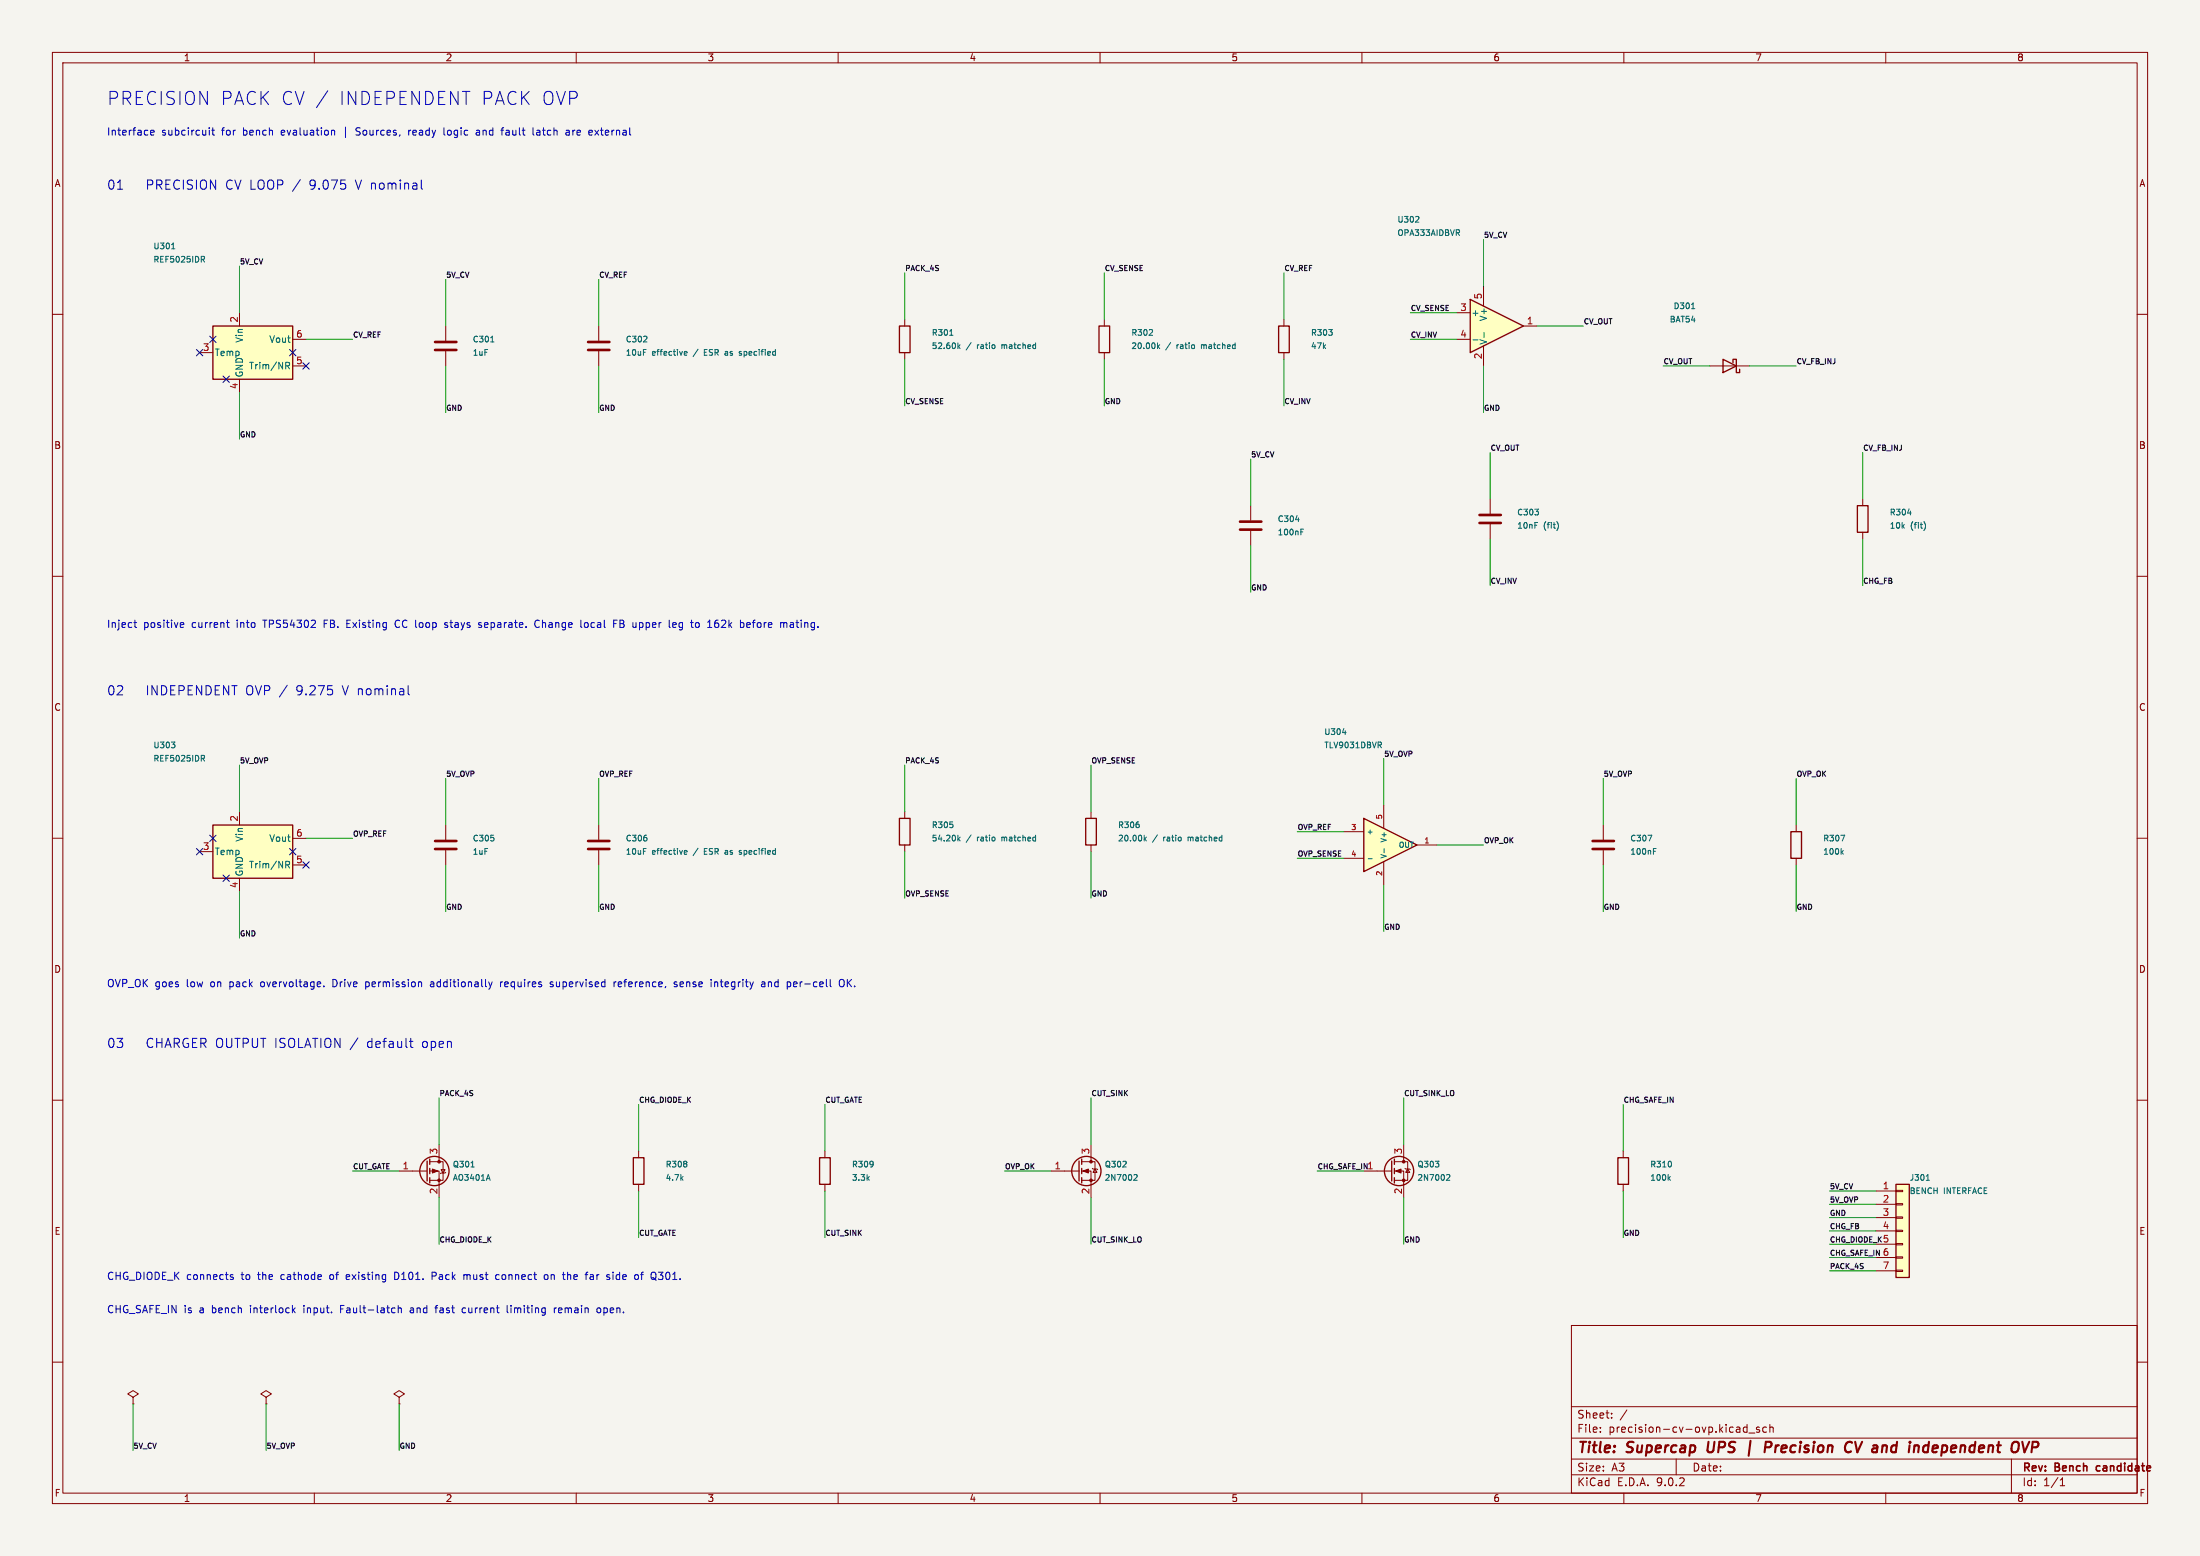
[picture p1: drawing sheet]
(kicad_sch (version 20250114) (generator "eeschema") (paper "A3")
(title_block (title "Supercap UPS | Precision CV and independent OVP") (rev "Bench candidate"))
(lib_symbols (symbol "Precision:TLV9031DBV"
   (pin_names (offset 0.5)) (in_bom yes) (on_board yes)
   (property "Reference" "U" (at 1.27 7.62 0) (effects (font (size 1.27 1.27))))
   (property "Value" "TLV9031DBV" (at 3.81 -7.62 0) (effects (font (size 1.27 1.27))))
   (property "Footprint" "Package_TO_SOT_SMD:SOT-23-5" (at 0 0 0) (effects (font (size 1.27 1.27)) (hide yes)))
   (property "Datasheet" "https://www.ti.com/lit/ds/symlink/tlv9031.pdf" (at 0 0 0) (effects (font (size 1.27 1.27)) (hide yes)))
   (symbol "TLV9031DBV_0_1"
    (polyline (pts (xy -3.81 5.08) (xy -3.81 -5.08) (xy 6.35 0) (xy -3.81 5.08)) (stroke (width 0.254) (type default)) (fill (type background))))
   (symbol "TLV9031DBV_1_1"
    (pin output line (at 10.16 0 180) (length 3.81) (name "OUT" (effects (font (size 1 1)))) (number "1" (effects (font (size 1 1)))))
    (pin power_in line (at 0 -7.62 90) (length 4.445) (name "V-" (effects (font (size 1 1)))) (number "2" (effects (font (size 1 1)))))
    (pin input line (at -7.62 2.54 0) (length 3.81) (name "+" (effects (font (size 1 1)))) (number "3" (effects (font (size 1 1)))))
    (pin input line (at -7.62 -2.54 0) (length 3.81) (name "-" (effects (font (size 1 1)))) (number "4" (effects (font (size 1 1)))))
    (pin power_in line (at 0 7.62 270) (length 4.445) (name "V+" (effects (font (size 1 1)))) (number "5" (effects (font (size 1 1))))))) 	(symbol "Reference_Voltage:REF5025ID"
  (pin_names
   (offset 0.254))
  (exclude_from_sim no)
  (in_bom yes)
  (on_board yes)
  (property "Reference" "U" (at -1.27 8.255 0) (effects (font (size 1.27 1.27)) (justify left)))
  (property "Value" "REF5025ID" (at -1.27 6.35 0) (effects (font (size 1.27 1.27)) (justify left)))
  (property "Footprint" "Package_SO:SOIC-8_3.9x4.9mm_P1.27mm" (at -1.905 -6.35 0) (effects (font (size 1.27 1.27)
    (italic yes)) (justify left) (hide yes)))
  (property "Datasheet" "http://www.ti.com/lit/ds/symlink/ref5030.pdf" (at -1.27 0 0) (effects (font (size 1.27 1.27)
    (italic yes)) (hide yes)))
  (property "Description" "2.5V 0.05% 10mA Low Noise Precision Voltage Reference, SO-8" (at 0 0 0) (effects (font (size 1.27 1.27)) (hide yes)))

  (symbol "REF5025ID_0_1"
   (rectangle (start -7.62 5.08) (end 7.62 -5.08) (stroke (width 0.254) (type default)) (fill (type background))))
  (symbol "REF5025ID_1_1"
   (pin passive line (at -10.16 0 0) (length 2.54) (name "Temp" (effects (font (size 1.27 1.27)))) (number "3" (effects (font (size 1.27 1.27)))))
   (pin no_connect line (at -7.62 2.54 0) (length 2.54) (hide yes) (name "DNC" (effects (font (size 1.27 1.27)))) (number "1" (effects (font (size 1.27 1.27)))))
   (pin no_connect line (at -5.08 -5.08 90) (length 2.54) (hide yes) (name "NC" (effects (font (size 1.27 1.27)))) (number "7" (effects (font (size 1.27 1.27)))))
   (pin power_in line (at -2.54 7.62 270) (length 2.54) (name "Vin" (effects (font (size 1.27 1.27)))) (number "2" (effects (font (size 1.27 1.27)))))
   (pin power_in line (at -2.54 -7.62 90) (length 2.54) (name "GND" (effects (font (size 1.27 1.27)))) (number "4" (effects (font (size 1.27 1.27)))))
   (pin no_connect line (at 7.62 0 180) (length 2.54) (hide yes) (name "DNC" (effects (font (size 1.27 1.27)))) (number "8" (effects (font (size 1.27 1.27)))))
   (pin power_out line (at 10.16 2.54 180) (length 2.54) (name "Vout" (effects (font (size 1.27 1.27)))) (number "6" (effects (font (size 1.27 1.27)))))
   (pin passive line (at 10.16 -2.54 180) (length 2.54) (name "Trim/NR" (effects (font (size 1.27 1.27)))) (number "5" (effects (font (size 1.27 1.27))))))
  (embedded_fonts no)) 	(symbol "Device:C"
  (pin_numbers (hide yes))
  (pin_names
   (offset 0.254))
  (exclude_from_sim no)
  (in_bom yes)
  (on_board yes)
  (property "Reference" "C" (at 0.635 2.54 0) (effects (font (size 1.27 1.27)) (justify left)))
  (property "Value" "C" (at 0.635 -2.54 0) (effects (font (size 1.27 1.27)) (justify left)))
  (property "Footprint" "" (at 0.9652 -3.81 0) (effects (font (size 1.27 1.27)) (hide yes)))
  (property "Datasheet" "~" (at 0 0 0) (effects (font (size 1.27 1.27)) (hide yes)))
  (property "Description" "Unpolarized capacitor" (at 0 0 0) (effects (font (size 1.27 1.27)) (hide yes)))
  (symbol "C_0_1"
   (polyline (pts (xy -2.032 0.762) (xy 2.032 0.762)) (stroke (width 0.508) (type default)) (fill (type none)))
   (polyline (pts (xy -2.032 -0.762) (xy 2.032 -0.762)) (stroke (width 0.508) (type default)) (fill (type none))))
  (symbol "C_1_1"
   (pin passive line (at 0 3.81 270) (length 2.794) (name "~" (effects (font (size 1.27 1.27)))) (number "1" (effects (font (size 1.27 1.27)))))
   (pin passive line (at 0 -3.81 90) (length 2.794) (name "~" (effects (font (size 1.27 1.27)))) (number "2" (effects (font (size 1.27 1.27))))))
  (embedded_fonts no)) 	(symbol "Device:R"
  (pin_numbers (hide yes))
  (pin_names
   (offset 0))
  (exclude_from_sim no)
  (in_bom yes)
  (on_board yes)
  (property "Reference" "R" (at 2.032 0 90) (effects (font (size 1.27 1.27))))
  (property "Value" "R" (at 0 0 90) (effects (font (size 1.27 1.27))))
  (property "Footprint" "" (at -1.778 0 90) (effects (font (size 1.27 1.27)) (hide yes)))
  (property "Datasheet" "~" (at 0 0 0) (effects (font (size 1.27 1.27)) (hide yes)))
  (property "Description" "Resistor" (at 0 0 0) (effects (font (size 1.27 1.27)) (hide yes)))
  (symbol "R_0_1"
   (rectangle (start -1.016 -2.54) (end 1.016 2.54) (stroke (width 0.254) (type default)) (fill (type none))))
  (symbol "R_1_1"
   (pin passive line (at 0 3.81 270) (length 1.27) (name "~" (effects (font (size 1.27 1.27)))) (number "1" (effects (font (size 1.27 1.27)))))
   (pin passive line (at 0 -3.81 90) (length 1.27) (name "~" (effects (font (size 1.27 1.27)))) (number "2" (effects (font (size 1.27 1.27))))))
  (embedded_fonts no)) 	(symbol "Amplifier_Operational:OPA333xxDBV"
  (pin_names
   (offset 0.127))
  (exclude_from_sim no)
  (in_bom yes)
  (on_board yes)
  (property "Reference" "U" (at -1.27 6.35 0) (effects (font (size 1.27 1.27)) (justify left)))
  (property "Value" "OPA333xxDBV" (at -1.27 3.81 0) (effects (font (size 1.27 1.27)) (justify left)))
  (property "Footprint" "Package_TO_SOT_SMD:SOT-23-5" (at -2.54 -5.08 0) (effects (font (size 1.27 1.27)) (justify left) (hide yes)))
  (property "Datasheet" "http://www.ti.com/lit/ds/symlink/opa333.pdf" (at 0 5.08 0) (effects (font (size 1.27 1.27)) (hide yes)))
  (property "Description" "Single 1.8V, microPower, CMOS Operational Amplifiers, Zero-Drift Series, SOT-23-5" (at 0 0 0) (effects (font (size 1.27 1.27)) (hide yes)))

  (symbol "OPA333xxDBV_0_1"
   (polyline (pts (xy -5.08 5.08) (xy 5.08 0) (xy -5.08 -5.08) (xy -5.08 5.08)) (stroke (width 0.254) (type default)) (fill (type background)))
   (pin power_in line (at -2.54 7.62 270) (length 3.81) (name "V+" (effects (font (size 1.27 1.27)))) (number "5" (effects (font (size 1.27 1.27)))))
   (pin power_in line (at -2.54 -7.62 90) (length 3.81) (name "V-" (effects (font (size 1.27 1.27)))) (number "2" (effects (font (size 1.27 1.27))))))
  (symbol "OPA333xxDBV_1_1"
   (pin input line (at -7.62 2.54 0) (length 2.54) (name "+" (effects (font (size 1.27 1.27)))) (number "3" (effects (font (size 1.27 1.27)))))
   (pin input line (at -7.62 -2.54 0) (length 2.54) (name "-" (effects (font (size 1.27 1.27)))) (number "4" (effects (font (size 1.27 1.27)))))
   (pin output line (at 7.62 0 180) (length 2.54) (name "~" (effects (font (size 1.27 1.27)))) (number "1" (effects (font (size 1.27 1.27))))))
  (embedded_fonts no)) 	(symbol "Device:D_Schottky"
  (pin_numbers (hide yes))
  (pin_names
   (offset 1.016) (hide yes))
  (exclude_from_sim no)
  (in_bom yes)
  (on_board yes)
  (property "Reference" "D" (at 0 2.54 0) (effects (font (size 1.27 1.27))))
  (property "Value" "D_Schottky" (at 0 -2.54 0) (effects (font (size 1.27 1.27))))
  (property "Footprint" "" (at 0 0 0) (effects (font (size 1.27 1.27)) (hide yes)))
  (property "Datasheet" "~" (at 0 0 0) (effects (font (size 1.27 1.27)) (hide yes)))
  (property "Description" "Schottky diode" (at 0 0 0) (effects (font (size 1.27 1.27)) (hide yes)))
  (symbol "D_Schottky_0_1"
   (polyline (pts (xy -1.905 0.635) (xy -1.905 1.27) (xy -1.27 1.27) (xy -1.27 -1.27) (xy -0.635 -1.27) (xy -0.635 -0.635)) (stroke (width 0.254) (type default)) (fill (type none)))
   (polyline (pts (xy 1.27 1.27) (xy 1.27 -1.27) (xy -1.27 0) (xy 1.27 1.27)) (stroke (width 0.254) (type default)) (fill (type none)))
   (polyline (pts (xy 1.27 0) (xy -1.27 0)) (stroke (width 0) (type default)) (fill (type none))))
  (symbol "D_Schottky_1_1"
   (pin passive line (at -3.81 0 0) (length 2.54) (name "K" (effects (font (size 1.27 1.27)))) (number "1" (effects (font (size 1.27 1.27)))))
   (pin passive line (at 3.81 0 180) (length 2.54) (name "A" (effects (font (size 1.27 1.27)))) (number "2" (effects (font (size 1.27 1.27))))))
  (embedded_fonts no)) 	(symbol "Transistor_FET:AO3401A"
  (pin_names (hide yes))
  (exclude_from_sim no)
  (in_bom yes)
  (on_board yes)
  (property "Reference" "Q" (at 5.08 1.905 0) (effects (font (size 1.27 1.27)) (justify left)))
  (property "Value" "AO3401A" (at 5.08 0 0) (effects (font (size 1.27 1.27)) (justify left)))
  (property "Footprint" "Package_TO_SOT_SMD:SOT-23" (at 5.08 -1.905 0) (effects (font (size 1.27 1.27)
    (italic yes)) (justify left) (hide yes)))
  (property "Datasheet" "http://www.aosmd.com/pdfs/datasheet/AO3401A.pdf" (at 5.08 -3.81 0) (effects (font (size 1.27 1.27)) (justify left) (hide yes)))
  (property "Description" "-4.0A Id, -30V Vds, P-Channel MOSFET, SOT-23" (at 0 0 0) (effects (font (size 1.27 1.27)) (hide yes)))

  (symbol "AO3401A_0_1"
   (polyline (pts (xy 0.254 1.905) (xy 0.254 -1.905)) (stroke (width 0.254) (type default)) (fill (type none)))
   (polyline (pts (xy 0.254 0) (xy -2.54 0)) (stroke (width 0) (type default)) (fill (type none)))
   (polyline (pts (xy 0.762 2.286) (xy 0.762 1.27)) (stroke (width 0.254) (type default)) (fill (type none)))
   (polyline (pts (xy 0.762 1.778) (xy 3.302 1.778) (xy 3.302 -1.778) (xy 0.762 -1.778)) (stroke (width 0) (type default)) (fill (type none)))
   (polyline (pts (xy 0.762 0.508) (xy 0.762 -0.508)) (stroke (width 0.254) (type default)) (fill (type none)))
   (polyline (pts (xy 0.762 -1.27) (xy 0.762 -2.286)) (stroke (width 0.254) (type default)) (fill (type none)))
   (circle (center 1.651 0) (radius 2.794) (stroke (width 0.254) (type default)) (fill (type none)))
   (polyline (pts (xy 2.286 0) (xy 1.27 0.381) (xy 1.27 -0.381) (xy 2.286 0)) (stroke (width 0) (type default)) (fill (type outline)))
   (polyline (pts (xy 2.54 2.54) (xy 2.54 1.778)) (stroke (width 0) (type default)) (fill (type none)))
   (circle (center 2.54 1.778) (radius 0.254) (stroke (width 0) (type default)) (fill (type outline)))
   (circle (center 2.54 -1.778) (radius 0.254) (stroke (width 0) (type default)) (fill (type outline)))
   (polyline (pts (xy 2.54 -2.54) (xy 2.54 0) (xy 0.762 0)) (stroke (width 0) (type default)) (fill (type none)))
   (polyline (pts (xy 2.794 -0.508) (xy 2.921 -0.381) (xy 3.683 -0.381) (xy 3.81 -0.254)) (stroke (width 0) (type default)) (fill (type none)))
   (polyline (pts (xy 3.302 -0.381) (xy 2.921 0.254) (xy 3.683 0.254) (xy 3.302 -0.381)) (stroke (width 0) (type default)) (fill (type none))))
  (symbol "AO3401A_1_1"
   (pin input line (at -5.08 0 0) (length 2.54) (name "G" (effects (font (size 1.27 1.27)))) (number "1" (effects (font (size 1.27 1.27)))))
   (pin passive line (at 2.54 5.08 270) (length 2.54) (name "D" (effects (font (size 1.27 1.27)))) (number "3" (effects (font (size 1.27 1.27)))))
   (pin passive line (at 2.54 -5.08 90) (length 2.54) (name "S" (effects (font (size 1.27 1.27)))) (number "2" (effects (font (size 1.27 1.27))))))
  (embedded_fonts no)) 	(symbol "Transistor_FET:2N7002"
  (pin_names (hide yes))
  (exclude_from_sim no)
  (in_bom yes)
  (on_board yes)
  (property "Reference" "Q" (at 5.08 1.905 0) (effects (font (size 1.27 1.27)) (justify left)))
  (property "Value" "2N7002" (at 5.08 0 0) (effects (font (size 1.27 1.27)) (justify left)))
  (property "Footprint" "Package_TO_SOT_SMD:SOT-23" (at 5.08 -1.905 0) (effects (font (size 1.27 1.27)
    (italic yes)) (justify left) (hide yes)))
  (property "Datasheet" "https://www.onsemi.com/pub/Collateral/NDS7002A-D.PDF" (at 5.08 -3.81 0) (effects (font (size 1.27 1.27)) (justify left) (hide yes)))
  (property "Description" "0.115A Id, 60V Vds, N-Channel MOSFET, SOT-23" (at 0 0 0) (effects (font (size 1.27 1.27)) (hide yes)))

  (symbol "2N7002_0_1"
   (polyline (pts (xy 0.254 1.905) (xy 0.254 -1.905)) (stroke (width 0.254) (type default)) (fill (type none)))
   (polyline (pts (xy 0.254 0) (xy -2.54 0)) (stroke (width 0) (type default)) (fill (type none)))
   (polyline (pts (xy 0.762 2.286) (xy 0.762 1.27)) (stroke (width 0.254) (type default)) (fill (type none)))
   (polyline (pts (xy 0.762 0.508) (xy 0.762 -0.508)) (stroke (width 0.254) (type default)) (fill (type none)))
   (polyline (pts (xy 0.762 -1.27) (xy 0.762 -2.286)) (stroke (width 0.254) (type default)) (fill (type none)))
   (polyline (pts (xy 0.762 -1.778) (xy 3.302 -1.778) (xy 3.302 1.778) (xy 0.762 1.778)) (stroke (width 0) (type default)) (fill (type none)))
   (polyline (pts (xy 1.016 0) (xy 2.032 0.381) (xy 2.032 -0.381) (xy 1.016 0)) (stroke (width 0) (type default)) (fill (type outline)))
   (circle (center 1.651 0) (radius 2.794) (stroke (width 0.254) (type default)) (fill (type none)))
   (polyline (pts (xy 2.54 2.54) (xy 2.54 1.778)) (stroke (width 0) (type default)) (fill (type none)))
   (circle (center 2.54 1.778) (radius 0.254) (stroke (width 0) (type default)) (fill (type outline)))
   (circle (center 2.54 -1.778) (radius 0.254) (stroke (width 0) (type default)) (fill (type outline)))
   (polyline (pts (xy 2.54 -2.54) (xy 2.54 0) (xy 0.762 0)) (stroke (width 0) (type default)) (fill (type none)))
   (polyline (pts (xy 2.794 0.508) (xy 2.921 0.381) (xy 3.683 0.381) (xy 3.81 0.254)) (stroke (width 0) (type default)) (fill (type none)))
   (polyline (pts (xy 3.302 0.381) (xy 2.921 -0.254) (xy 3.683 -0.254) (xy 3.302 0.381)) (stroke (width 0) (type default)) (fill (type none))))
  (symbol "2N7002_1_1"
   (pin input line (at -5.08 0 0) (length 2.54) (name "G" (effects (font (size 1.27 1.27)))) (number "1" (effects (font (size 1.27 1.27)))))
   (pin passive line (at 2.54 5.08 270) (length 2.54) (name "D" (effects (font (size 1.27 1.27)))) (number "3" (effects (font (size 1.27 1.27)))))
   (pin passive line (at 2.54 -5.08 90) (length 2.54) (name "S" (effects (font (size 1.27 1.27)))) (number "2" (effects (font (size 1.27 1.27))))))
  (embedded_fonts no)) 	(symbol "power:PWR_FLAG"
  (power)
  (pin_numbers (hide yes))
  (pin_names
   (offset 0) (hide yes))
  (exclude_from_sim no)
  (in_bom yes)
  (on_board yes)
  (property "Reference" "#FLG" (at 0 1.905 0) (effects (font (size 1.27 1.27)) (hide yes)))
  (property "Value" "PWR_FLAG" (at 0 3.81 0) (effects (font (size 1.27 1.27))))
  (property "Footprint" "" (at 0 0 0) (effects (font (size 1.27 1.27)) (hide yes)))
  (property "Datasheet" "~" (at 0 0 0) (effects (font (size 1.27 1.27)) (hide yes)))
  (property "Description" "Special symbol for telling ERC where power comes from" (at 0 0 0) (effects (font (size 1.27 1.27)) (hide yes)))
  (symbol "PWR_FLAG_0_0"
   (pin power_out line (at 0 0 90) (length 0) (name "~" (effects (font (size 1.27 1.27)))) (number "1" (effects (font (size 1.27 1.27))))))
  (symbol "PWR_FLAG_0_1"
   (polyline (pts (xy 0 0) (xy 0 1.27) (xy -1.016 1.905) (xy 0 2.54) (xy 1.016 1.905) (xy 0 1.27)) (stroke (width 0) (type default)) (fill (type none))))
  (embedded_fonts no)) 	(symbol "Connector_Generic:Conn_01x07"
  (pin_names
   (offset 1.016) (hide yes))
  (exclude_from_sim no)
  (in_bom yes)
  (on_board yes)
  (property "Reference" "J" (at 0 10.16 0) (effects (font (size 1.27 1.27))))
  (property "Value" "Conn_01x07" (at 0 -10.16 0) (effects (font (size 1.27 1.27))))
  (property "Footprint" "" (at 0 0 0) (effects (font (size 1.27 1.27)) (hide yes)))
  (property "Datasheet" "~" (at 0 0 0) (effects (font (size 1.27 1.27)) (hide yes)))
  (property "Description" "Generic connector, single row, 01x07, script generated (kicad-library-utils/schlib/autogen/connector/)" (at 0 0 0) (effects (font (size 1.27 1.27)) (hide yes)))
  (symbol "Conn_01x07_1_1"
   (rectangle (start -1.27 8.89) (end 1.27 -8.89) (stroke (width 0.254) (type default)) (fill (type background)))
   (rectangle (start -1.27 7.747) (end 0 7.493) (stroke (width 0.1524) (type default)) (fill (type none)))
   (rectangle (start -1.27 5.207) (end 0 4.953) (stroke (width 0.1524) (type default)) (fill (type none)))
   (rectangle (start -1.27 2.667) (end 0 2.413) (stroke (width 0.1524) (type default)) (fill (type none)))
   (rectangle (start -1.27 0.127) (end 0 -0.127) (stroke (width 0.1524) (type default)) (fill (type none)))
   (rectangle (start -1.27 -2.413) (end 0 -2.667) (stroke (width 0.1524) (type default)) (fill (type none)))
   (rectangle (start -1.27 -4.953) (end 0 -5.207) (stroke (width 0.1524) (type default)) (fill (type none)))
   (rectangle (start -1.27 -7.493) (end 0 -7.747) (stroke (width 0.1524) (type default)) (fill (type none)))
   (pin passive line (at -5.08 7.62 0) (length 3.81) (name "Pin_1" (effects (font (size 1.27 1.27)))) (number "1" (effects (font (size 1.27 1.27)))))
   (pin passive line (at -5.08 5.08 0) (length 3.81) (name "Pin_2" (effects (font (size 1.27 1.27)))) (number "2" (effects (font (size 1.27 1.27)))))
   (pin passive line (at -5.08 2.54 0) (length 3.81) (name "Pin_3" (effects (font (size 1.27 1.27)))) (number "3" (effects (font (size 1.27 1.27)))))
   (pin passive line (at -5.08 0 0) (length 3.81) (name "Pin_4" (effects (font (size 1.27 1.27)))) (number "4" (effects (font (size 1.27 1.27)))))
   (pin passive line (at -5.08 -2.54 0) (length 3.81) (name "Pin_5" (effects (font (size 1.27 1.27)))) (number "5" (effects (font (size 1.27 1.27)))))
   (pin passive line (at -5.08 -5.08 0) (length 3.81) (name "Pin_6" (effects (font (size 1.27 1.27)))) (number "6" (effects (font (size 1.27 1.27)))))
   (pin passive line (at -5.08 -7.62 0) (length 3.81) (name "Pin_7" (effects (font (size 1.27 1.27)))) (number "7" (effects (font (size 1.27 1.27))))))
  (embedded_fonts no)))
(text "PRECISION PACK CV / INDEPENDENT PACK OVP" (at 20.3200 19.0500 0) (effects (font (size 2.5 2.5)) (justify left)))
(text "Interface subcircuit for bench evaluation | Sources, ready logic and fault latch are external" (at 20.3200 25.4000 0) (effects (font (size 1.4 1.4)) (justify left)))
(text "01   PRECISION CV LOOP / 9.075 V nominal" (at 20.3200 35.5600 0) (effects (font (size 1.75 1.75)) (justify left)))
(symbol (lib_id "Reference_Voltage:REF5025ID") (at 48.2600 67.3100 0) (unit 1) (in_bom yes) (on_board yes) (dnp no) (property "Reference" "U301" (at 29.2100 46.9900 0) (effects (font (size 1.1 1.1)) (justify left))) (property "Value" "REF5025IDR" (at 29.2100 49.5300 0) (effects (font (size 1.1 1.1)) (justify left))) (property "Footprint" "Package_SO:SOIC-8_3.9x4.9mm_P1.27mm" (at 48.2600 67.3100 0) (effects (font (size 1 1)) (hide yes))) (pin "3") (pin "1") (pin "7") (pin "2") (pin "4") (pin "8") (pin "6") (pin "5"))
(no_connect (at 38.1000 67.3100))
(no_connect (at 40.6400 64.7700))
(no_connect (at 43.1800 72.3900))
(wire (pts (xy 45.7200 59.6900) (xy 45.7200 50.8000)) (stroke (width 0) (type default)))
(label "5V_CV" (at 45.7200 50.8000 0) (effects (font (size 1 1)) (justify left bottom)))
(wire (pts (xy 45.7200 74.9300) (xy 45.7200 83.8200)) (stroke (width 0) (type default)))
(label "GND" (at 45.7200 83.8200 0) (effects (font (size 1 1)) (justify left bottom)))
(no_connect (at 55.8800 67.3100))
(wire (pts (xy 58.4200 64.7700) (xy 67.3100 64.7700)) (stroke (width 0) (type default)))
(label "CV_REF" (at 67.3100 64.7700 0) (effects (font (size 1 1)) (justify left bottom)))
(no_connect (at 58.4200 69.8500))
(symbol (lib_id "Device:C") (at 85.0900 66.0400 0) (unit 1) (in_bom yes) (on_board yes) (dnp no) (property "Reference" "C301" (at 90.1700 64.7700 0) (effects (font (size 1.1 1.1)) (justify left))) (property "Value" "1uF" (at 90.1700 67.3100 0) (effects (font (size 1.1 1.1)) (justify left))) (property "Footprint" "" (at 85.0900 66.0400 0) (effects (font (size 1 1)) (hide yes))) (pin "1") (pin "2"))
(wire (pts (xy 85.0900 62.2300) (xy 85.0900 53.3400)) (stroke (width 0) (type default)))
(label "5V_CV" (at 85.0900 53.3400 0) (effects (font (size 1 1)) (justify left bottom)))
(wire (pts (xy 85.0900 69.8500) (xy 85.0900 78.7400)) (stroke (width 0) (type default)))
(label "GND" (at 85.0900 78.7400 0) (effects (font (size 1 1)) (justify left bottom)))
(symbol (lib_id "Device:C") (at 114.3000 66.0400 0) (unit 1) (in_bom yes) (on_board yes) (dnp no) (property "Reference" "C302" (at 119.3800 64.7700 0) (effects (font (size 1.1 1.1)) (justify left))) (property "Value" "10uF effective / ESR as specified" (at 119.3800 67.3100 0) (effects (font (size 1.1 1.1)) (justify left))) (property "Footprint" "" (at 114.3000 66.0400 0) (effects (font (size 1 1)) (hide yes))) (pin "1") (pin "2"))
(wire (pts (xy 114.3000 62.2300) (xy 114.3000 53.3400)) (stroke (width 0) (type default)))
(label "CV_REF" (at 114.3000 53.3400 0) (effects (font (size 1 1)) (justify left bottom)))
(wire (pts (xy 114.3000 69.8500) (xy 114.3000 78.7400)) (stroke (width 0) (type default)))
(label "GND" (at 114.3000 78.7400 0) (effects (font (size 1 1)) (justify left bottom)))
(symbol (lib_id "Device:R") (at 172.7200 64.7700 0) (unit 1) (in_bom yes) (on_board yes) (dnp no) (property "Reference" "R301" (at 177.8000 63.5000 0) (effects (font (size 1.1 1.1)) (justify left))) (property "Value" "52.60k / ratio matched" (at 177.8000 66.0400 0) (effects (font (size 1.1 1.1)) (justify left))) (property "Footprint" "" (at 172.7200 64.7700 0) (effects (font (size 1 1)) (hide yes))) (pin "1") (pin "2"))
(wire (pts (xy 172.7200 60.9600) (xy 172.7200 52.0700)) (stroke (width 0) (type default)))
(label "PACK_4S" (at 172.7200 52.0700 0) (effects (font (size 1 1)) (justify left bottom)))
(wire (pts (xy 172.7200 68.5800) (xy 172.7200 77.4700)) (stroke (width 0) (type default)))
(label "CV_SENSE" (at 172.7200 77.4700 0) (effects (font (size 1 1)) (justify left bottom)))
(symbol (lib_id "Device:R") (at 210.8200 64.7700 0) (unit 1) (in_bom yes) (on_board yes) (dnp no) (property "Reference" "R302" (at 215.9000 63.5000 0) (effects (font (size 1.1 1.1)) (justify left))) (property "Value" "20.00k / ratio matched" (at 215.9000 66.0400 0) (effects (font (size 1.1 1.1)) (justify left))) (property "Footprint" "" (at 210.8200 64.7700 0) (effects (font (size 1 1)) (hide yes))) (pin "1") (pin "2"))
(wire (pts (xy 210.8200 60.9600) (xy 210.8200 52.0700)) (stroke (width 0) (type default)))
(label "CV_SENSE" (at 210.8200 52.0700 0) (effects (font (size 1 1)) (justify left bottom)))
(wire (pts (xy 210.8200 68.5800) (xy 210.8200 77.4700)) (stroke (width 0) (type default)))
(label "GND" (at 210.8200 77.4700 0) (effects (font (size 1 1)) (justify left bottom)))
(symbol (lib_id "Device:R") (at 245.1100 64.7700 0) (unit 1) (in_bom yes) (on_board yes) (dnp no) (property "Reference" "R303" (at 250.1900 63.5000 0) (effects (font (size 1.1 1.1)) (justify left))) (property "Value" "47k" (at 250.1900 66.0400 0) (effects (font (size 1.1 1.1)) (justify left))) (property "Footprint" "" (at 245.1100 64.7700 0) (effects (font (size 1 1)) (hide yes))) (pin "1") (pin "2"))
(wire (pts (xy 245.1100 60.9600) (xy 245.1100 52.0700)) (stroke (width 0) (type default)))
(label "CV_REF" (at 245.1100 52.0700 0) (effects (font (size 1 1)) (justify left bottom)))
(wire (pts (xy 245.1100 68.5800) (xy 245.1100 77.4700)) (stroke (width 0) (type default)))
(label "CV_INV" (at 245.1100 77.4700 0) (effects (font (size 1 1)) (justify left bottom)))
(symbol (lib_id "Amplifier_Operational:OPA333xxDBV") (at 285.7500 62.2300 0) (unit 1) (in_bom yes) (on_board yes) (dnp no) (property "Reference" "U302" (at 266.7000 41.9100 0) (effects (font (size 1.1 1.1)) (justify left))) (property "Value" "OPA333AIDBVR" (at 266.7000 44.4500 0) (effects (font (size 1.1 1.1)) (justify left))) (property "Footprint" "Package_TO_SOT_SMD:SOT-23-5" (at 285.7500 62.2300 0) (effects (font (size 1 1)) (hide yes))) (pin "5") (pin "2") (pin "3") (pin "4") (pin "1"))
(wire (pts (xy 283.2100 54.6100) (xy 283.2100 45.7200)) (stroke (width 0) (type default)))
(label "5V_CV" (at 283.2100 45.7200 0) (effects (font (size 1 1)) (justify left bottom)))
(wire (pts (xy 283.2100 69.8500) (xy 283.2100 78.7400)) (stroke (width 0) (type default)))
(label "GND" (at 283.2100 78.7400 0) (effects (font (size 1 1)) (justify left bottom)))
(wire (pts (xy 278.1300 59.6900) (xy 269.2400 59.6900)) (stroke (width 0) (type default)))
(label "CV_SENSE" (at 269.2400 59.6900 0) (effects (font (size 1 1)) (justify left bottom)))
(wire (pts (xy 278.1300 64.7700) (xy 269.2400 64.7700)) (stroke (width 0) (type default)))
(label "CV_INV" (at 269.2400 64.7700 0) (effects (font (size 1 1)) (justify left bottom)))
(wire (pts (xy 293.3700 62.2300) (xy 302.2600 62.2300)) (stroke (width 0) (type default)))
(label "CV_OUT" (at 302.2600 62.2300 0) (effects (font (size 1 1)) (justify left bottom)))
(symbol (lib_id "Device:C") (at 284.4800 99.0600 0) (unit 1) (in_bom yes) (on_board yes) (dnp no) (property "Reference" "C303" (at 289.5600 97.7900 0) (effects (font (size 1.1 1.1)) (justify left))) (property "Value" "10nF (fit)" (at 289.5600 100.3300 0) (effects (font (size 1.1 1.1)) (justify left))) (property "Footprint" "" (at 284.4800 99.0600 0) (effects (font (size 1 1)) (hide yes))) (pin "1") (pin "2"))
(wire (pts (xy 284.4800 95.2500) (xy 284.4800 86.3600)) (stroke (width 0) (type default)))
(label "CV_OUT" (at 284.4800 86.3600 0) (effects (font (size 1 1)) (justify left bottom)))
(wire (pts (xy 284.4800 102.8700) (xy 284.4800 111.7600)) (stroke (width 0) (type default)))
(label "CV_INV" (at 284.4800 111.7600 0) (effects (font (size 1 1)) (justify left bottom)))
(symbol (lib_id "Device:C") (at 238.7600 100.3300 0) (unit 1) (in_bom yes) (on_board yes) (dnp no) (property "Reference" "C304" (at 243.8400 99.0600 0) (effects (font (size 1.1 1.1)) (justify left))) (property "Value" "100nF" (at 243.8400 101.6000 0) (effects (font (size 1.1 1.1)) (justify left))) (property "Footprint" "" (at 238.7600 100.3300 0) (effects (font (size 1 1)) (hide yes))) (pin "1") (pin "2"))
(wire (pts (xy 238.7600 96.5200) (xy 238.7600 87.6300)) (stroke (width 0) (type default)))
(label "5V_CV" (at 238.7600 87.6300 0) (effects (font (size 1 1)) (justify left bottom)))
(wire (pts (xy 238.7600 104.1400) (xy 238.7600 113.0300)) (stroke (width 0) (type default)))
(label "GND" (at 238.7600 113.0300 0) (effects (font (size 1 1)) (justify left bottom)))
(symbol (lib_id "Device:D_Schottky") (at 330.2000 69.8500 180) (unit 1) (in_bom yes) (on_board yes) (dnp no) (property "Reference" "D301" (at 323.8500 58.4200 0) (effects (font (size 1.1 1.1)) (justify left))) (property "Value" "BAT54" (at 323.8500 60.9600 0) (effects (font (size 1.1 1.1)) (justify left))) (property "Footprint" "" (at 330.2000 69.8500 0) (effects (font (size 1 1)) (hide yes))) (pin "1") (pin "2"))
(wire (pts (xy 334.0100 69.8500) (xy 342.9000 69.8500)) (stroke (width 0) (type default)))
(label "CV_FB_INJ" (at 342.9000 69.8500 0) (effects (font (size 1 1)) (justify left bottom)))
(wire (pts (xy 326.3900 69.8500) (xy 317.5000 69.8500)) (stroke (width 0) (type default)))
(label "CV_OUT" (at 317.5000 69.8500 0) (effects (font (size 1 1)) (justify left bottom)))
(symbol (lib_id "Device:R") (at 355.6000 99.0600 0) (unit 1) (in_bom yes) (on_board yes) (dnp no) (property "Reference" "R304" (at 360.6800 97.7900 0) (effects (font (size 1.1 1.1)) (justify left))) (property "Value" "10k (fit)" (at 360.6800 100.3300 0) (effects (font (size 1.1 1.1)) (justify left))) (property "Footprint" "" (at 355.6000 99.0600 0) (effects (font (size 1 1)) (hide yes))) (pin "1") (pin "2"))
(wire (pts (xy 355.6000 95.2500) (xy 355.6000 86.3600)) (stroke (width 0) (type default)))
(label "CV_FB_INJ" (at 355.6000 86.3600 0) (effects (font (size 1 1)) (justify left bottom)))
(wire (pts (xy 355.6000 102.8700) (xy 355.6000 111.7600)) (stroke (width 0) (type default)))
(label "CHG_FB" (at 355.6000 111.7600 0) (effects (font (size 1 1)) (justify left bottom)))
(text "Inject positive current into TPS54302 FB. Existing CC loop stays separate. Change local FB upper leg to 162k before mating." (at 20.3200 119.3800 0) (effects (font (size 1.4 1.4)) (justify left)))
(text "02   INDEPENDENT OVP / 9.275 V nominal" (at 20.3200 132.0800 0) (effects (font (size 1.75 1.75)) (justify left)))
(symbol (lib_id "Reference_Voltage:REF5025ID") (at 48.2600 162.5600 0) (unit 1) (in_bom yes) (on_board yes) (dnp no) (property "Reference" "U303" (at 29.2100 142.2400 0) (effects (font (size 1.1 1.1)) (justify left))) (property "Value" "REF5025IDR" (at 29.2100 144.7800 0) (effects (font (size 1.1 1.1)) (justify left))) (property "Footprint" "Package_SO:SOIC-8_3.9x4.9mm_P1.27mm" (at 48.2600 162.5600 0) (effects (font (size 1 1)) (hide yes))) (pin "3") (pin "1") (pin "7") (pin "2") (pin "4") (pin "8") (pin "6") (pin "5"))
(no_connect (at 38.1000 162.5600))
(no_connect (at 40.6400 160.0200))
(no_connect (at 43.1800 167.6400))
(wire (pts (xy 45.7200 154.9400) (xy 45.7200 146.0500)) (stroke (width 0) (type default)))
(label "5V_OVP" (at 45.7200 146.0500 0) (effects (font (size 1 1)) (justify left bottom)))
(wire (pts (xy 45.7200 170.1800) (xy 45.7200 179.0700)) (stroke (width 0) (type default)))
(label "GND" (at 45.7200 179.0700 0) (effects (font (size 1 1)) (justify left bottom)))
(no_connect (at 55.8800 162.5600))
(wire (pts (xy 58.4200 160.0200) (xy 67.3100 160.0200)) (stroke (width 0) (type default)))
(label "OVP_REF" (at 67.3100 160.0200 0) (effects (font (size 1 1)) (justify left bottom)))
(no_connect (at 58.4200 165.1000))
(symbol (lib_id "Device:C") (at 85.0900 161.2900 0) (unit 1) (in_bom yes) (on_board yes) (dnp no) (property "Reference" "C305" (at 90.1700 160.0200 0) (effects (font (size 1.1 1.1)) (justify left))) (property "Value" "1uF" (at 90.1700 162.5600 0) (effects (font (size 1.1 1.1)) (justify left))) (property "Footprint" "" (at 85.0900 161.2900 0) (effects (font (size 1 1)) (hide yes))) (pin "1") (pin "2"))
(wire (pts (xy 85.0900 157.4800) (xy 85.0900 148.5900)) (stroke (width 0) (type default)))
(label "5V_OVP" (at 85.0900 148.5900 0) (effects (font (size 1 1)) (justify left bottom)))
(wire (pts (xy 85.0900 165.1000) (xy 85.0900 173.9900)) (stroke (width 0) (type default)))
(label "GND" (at 85.0900 173.9900 0) (effects (font (size 1 1)) (justify left bottom)))
(symbol (lib_id "Device:C") (at 114.3000 161.2900 0) (unit 1) (in_bom yes) (on_board yes) (dnp no) (property "Reference" "C306" (at 119.3800 160.0200 0) (effects (font (size 1.1 1.1)) (justify left))) (property "Value" "10uF effective / ESR as specified" (at 119.3800 162.5600 0) (effects (font (size 1.1 1.1)) (justify left))) (property "Footprint" "" (at 114.3000 161.2900 0) (effects (font (size 1 1)) (hide yes))) (pin "1") (pin "2"))
(wire (pts (xy 114.3000 157.4800) (xy 114.3000 148.5900)) (stroke (width 0) (type default)))
(label "OVP_REF" (at 114.3000 148.5900 0) (effects (font (size 1 1)) (justify left bottom)))
(wire (pts (xy 114.3000 165.1000) (xy 114.3000 173.9900)) (stroke (width 0) (type default)))
(label "GND" (at 114.3000 173.9900 0) (effects (font (size 1 1)) (justify left bottom)))
(symbol (lib_id "Device:R") (at 172.7200 158.7500 0) (unit 1) (in_bom yes) (on_board yes) (dnp no) (property "Reference" "R305" (at 177.8000 157.4800 0) (effects (font (size 1.1 1.1)) (justify left))) (property "Value" "54.20k / ratio matched" (at 177.8000 160.0200 0) (effects (font (size 1.1 1.1)) (justify left))) (property "Footprint" "" (at 172.7200 158.7500 0) (effects (font (size 1 1)) (hide yes))) (pin "1") (pin "2"))
(wire (pts (xy 172.7200 154.9400) (xy 172.7200 146.0500)) (stroke (width 0) (type default)))
(label "PACK_4S" (at 172.7200 146.0500 0) (effects (font (size 1 1)) (justify left bottom)))
(wire (pts (xy 172.7200 162.5600) (xy 172.7200 171.4500)) (stroke (width 0) (type default)))
(label "OVP_SENSE" (at 172.7200 171.4500 0) (effects (font (size 1 1)) (justify left bottom)))
(symbol (lib_id "Device:R") (at 208.2800 158.7500 0) (unit 1) (in_bom yes) (on_board yes) (dnp no) (property "Reference" "R306" (at 213.3600 157.4800 0) (effects (font (size 1.1 1.1)) (justify left))) (property "Value" "20.00k / ratio matched" (at 213.3600 160.0200 0) (effects (font (size 1.1 1.1)) (justify left))) (property "Footprint" "" (at 208.2800 158.7500 0) (effects (font (size 1 1)) (hide yes))) (pin "1") (pin "2"))
(wire (pts (xy 208.2800 154.9400) (xy 208.2800 146.0500)) (stroke (width 0) (type default)))
(label "OVP_SENSE" (at 208.2800 146.0500 0) (effects (font (size 1 1)) (justify left bottom)))
(wire (pts (xy 208.2800 162.5600) (xy 208.2800 171.4500)) (stroke (width 0) (type default)))
(label "GND" (at 208.2800 171.4500 0) (effects (font (size 1 1)) (justify left bottom)))
(symbol (lib_id "Precision:TLV9031DBV") (at 264.1600 161.2900 0) (unit 1) (in_bom yes) (on_board yes) (dnp no) (property "Reference" "U304" (at 252.7300 139.7000 0) (effects (font (size 1.1 1.1)) (justify left))) (property "Value" "TLV9031DBVR" (at 252.7300 142.2400 0) (effects (font (size 1.1 1.1)) (justify left))) (property "Footprint" "Package_TO_SOT_SMD:SOT-23-5" (at 264.1600 161.2900 0) (effects (font (size 1 1)) (hide yes))) (pin "1") (pin "2") (pin "3") (pin "4") (pin "5"))
(wire (pts (xy 274.3200 161.2900) (xy 283.2100 161.2900)) (stroke (width 0) (type default)))
(label "OVP_OK" (at 283.2100 161.2900 0) (effects (font (size 1 1)) (justify left bottom)))
(wire (pts (xy 264.1600 168.9100) (xy 264.1600 177.8000)) (stroke (width 0) (type default)))
(label "GND" (at 264.1600 177.8000 0) (effects (font (size 1 1)) (justify left bottom)))
(wire (pts (xy 256.5400 158.7500) (xy 247.6500 158.7500)) (stroke (width 0) (type default)))
(label "OVP_REF" (at 247.6500 158.7500 0) (effects (font (size 1 1)) (justify left bottom)))
(wire (pts (xy 256.5400 163.8300) (xy 247.6500 163.8300)) (stroke (width 0) (type default)))
(label "OVP_SENSE" (at 247.6500 163.8300 0) (effects (font (size 1 1)) (justify left bottom)))
(wire (pts (xy 264.1600 153.6700) (xy 264.1600 144.7800)) (stroke (width 0) (type default)))
(label "5V_OVP" (at 264.1600 144.7800 0) (effects (font (size 1 1)) (justify left bottom)))
(symbol (lib_id "Device:C") (at 306.0700 161.2900 0) (unit 1) (in_bom yes) (on_board yes) (dnp no) (property "Reference" "C307" (at 311.1500 160.0200 0) (effects (font (size 1.1 1.1)) (justify left))) (property "Value" "100nF" (at 311.1500 162.5600 0) (effects (font (size 1.1 1.1)) (justify left))) (property "Footprint" "" (at 306.0700 161.2900 0) (effects (font (size 1 1)) (hide yes))) (pin "1") (pin "2"))
(wire (pts (xy 306.0700 157.4800) (xy 306.0700 148.5900)) (stroke (width 0) (type default)))
(label "5V_OVP" (at 306.0700 148.5900 0) (effects (font (size 1 1)) (justify left bottom)))
(wire (pts (xy 306.0700 165.1000) (xy 306.0700 173.9900)) (stroke (width 0) (type default)))
(label "GND" (at 306.0700 173.9900 0) (effects (font (size 1 1)) (justify left bottom)))
(symbol (lib_id "Device:R") (at 342.9000 161.2900 0) (unit 1) (in_bom yes) (on_board yes) (dnp no) (property "Reference" "R307" (at 347.9800 160.0200 0) (effects (font (size 1.1 1.1)) (justify left))) (property "Value" "100k" (at 347.9800 162.5600 0) (effects (font (size 1.1 1.1)) (justify left))) (property "Footprint" "" (at 342.9000 161.2900 0) (effects (font (size 1 1)) (hide yes))) (pin "1") (pin "2"))
(wire (pts (xy 342.9000 157.4800) (xy 342.9000 148.5900)) (stroke (width 0) (type default)))
(label "OVP_OK" (at 342.9000 148.5900 0) (effects (font (size 1 1)) (justify left bottom)))
(wire (pts (xy 342.9000 165.1000) (xy 342.9000 173.9900)) (stroke (width 0) (type default)))
(label "GND" (at 342.9000 173.9900 0) (effects (font (size 1 1)) (justify left bottom)))
(text "OVP_OK goes low on pack overvoltage. Drive permission additionally requires supervised reference, sense integrity and per-cell OK." (at 20.3200 187.9600 0) (effects (font (size 1.4 1.4)) (justify left)))
(text "03   CHARGER OUTPUT ISOLATION / default open" (at 20.3200 199.3900 0) (effects (font (size 1.75 1.75)) (justify left)))
(symbol (lib_id "Transistor_FET:AO3401A") (at 81.2800 223.5200 0) (unit 1) (in_bom yes) (on_board yes) (dnp no) (property "Reference" "Q301" (at 86.3600 222.2500 0) (effects (font (size 1.1 1.1)) (justify left))) (property "Value" "AO3401A" (at 86.3600 224.7900 0) (effects (font (size 1.1 1.1)) (justify left))) (property "Footprint" "Package_TO_SOT_SMD:SOT-23" (at 81.2800 223.5200 0) (effects (font (size 1 1)) (hide yes))) (pin "1") (pin "3") (pin "2"))
(wire (pts (xy 76.2000 223.5200) (xy 67.3100 223.5200)) (stroke (width 0) (type default)))
(label "CUT_GATE" (at 67.3100 223.5200 0) (effects (font (size 1 1)) (justify left bottom)))
(wire (pts (xy 83.8200 218.4400) (xy 83.8200 209.5500)) (stroke (width 0) (type default)))
(label "PACK_4S" (at 83.8200 209.5500 0) (effects (font (size 1 1)) (justify left bottom)))
(wire (pts (xy 83.8200 228.6000) (xy 83.8200 237.4900)) (stroke (width 0) (type default)))
(label "CHG_DIODE_K" (at 83.8200 237.4900 0) (effects (font (size 1 1)) (justify left bottom)))
(symbol (lib_id "Device:R") (at 121.9200 223.5200 0) (unit 1) (in_bom yes) (on_board yes) (dnp no) (property "Reference" "R308" (at 127.0000 222.2500 0) (effects (font (size 1.1 1.1)) (justify left))) (property "Value" "4.7k" (at 127.0000 224.7900 0) (effects (font (size 1.1 1.1)) (justify left))) (property "Footprint" "" (at 121.9200 223.5200 0) (effects (font (size 1 1)) (hide yes))) (pin "1") (pin "2"))
(wire (pts (xy 121.9200 219.7100) (xy 121.9200 210.8200)) (stroke (width 0) (type default)))
(label "CHG_DIODE_K" (at 121.9200 210.8200 0) (effects (font (size 1 1)) (justify left bottom)))
(wire (pts (xy 121.9200 227.3300) (xy 121.9200 236.2200)) (stroke (width 0) (type default)))
(label "CUT_GATE" (at 121.9200 236.2200 0) (effects (font (size 1 1)) (justify left bottom)))
(symbol (lib_id "Device:R") (at 157.4800 223.5200 0) (unit 1) (in_bom yes) (on_board yes) (dnp no) (property "Reference" "R309" (at 162.5600 222.2500 0) (effects (font (size 1.1 1.1)) (justify left))) (property "Value" "3.3k" (at 162.5600 224.7900 0) (effects (font (size 1.1 1.1)) (justify left))) (property "Footprint" "" (at 157.4800 223.5200 0) (effects (font (size 1 1)) (hide yes))) (pin "1") (pin "2"))
(wire (pts (xy 157.4800 219.7100) (xy 157.4800 210.8200)) (stroke (width 0) (type default)))
(label "CUT_GATE" (at 157.4800 210.8200 0) (effects (font (size 1 1)) (justify left bottom)))
(wire (pts (xy 157.4800 227.3300) (xy 157.4800 236.2200)) (stroke (width 0) (type default)))
(label "CUT_SINK" (at 157.4800 236.2200 0) (effects (font (size 1 1)) (justify left bottom)))
(symbol (lib_id "Transistor_FET:2N7002") (at 205.7400 223.5200 0) (unit 1) (in_bom yes) (on_board yes) (dnp no) (property "Reference" "Q302" (at 210.8200 222.2500 0) (effects (font (size 1.1 1.1)) (justify left))) (property "Value" "2N7002" (at 210.8200 224.7900 0) (effects (font (size 1.1 1.1)) (justify left))) (property "Footprint" "Package_TO_SOT_SMD:SOT-23" (at 205.7400 223.5200 0) (effects (font (size 1 1)) (hide yes))) (pin "1") (pin "3") (pin "2"))
(wire (pts (xy 200.6600 223.5200) (xy 191.7700 223.5200)) (stroke (width 0) (type default)))
(label "OVP_OK" (at 191.7700 223.5200 0) (effects (font (size 1 1)) (justify left bottom)))
(wire (pts (xy 208.2800 218.4400) (xy 208.2800 209.5500)) (stroke (width 0) (type default)))
(label "CUT_SINK" (at 208.2800 209.5500 0) (effects (font (size 1 1)) (justify left bottom)))
(wire (pts (xy 208.2800 228.6000) (xy 208.2800 237.4900)) (stroke (width 0) (type default)))
(label "CUT_SINK_LO" (at 208.2800 237.4900 0) (effects (font (size 1 1)) (justify left bottom)))
(symbol (lib_id "Transistor_FET:2N7002") (at 265.4300 223.5200 0) (unit 1) (in_bom yes) (on_board yes) (dnp no) (property "Reference" "Q303" (at 270.5100 222.2500 0) (effects (font (size 1.1 1.1)) (justify left))) (property "Value" "2N7002" (at 270.5100 224.7900 0) (effects (font (size 1.1 1.1)) (justify left))) (property "Footprint" "Package_TO_SOT_SMD:SOT-23" (at 265.4300 223.5200 0) (effects (font (size 1 1)) (hide yes))) (pin "1") (pin "3") (pin "2"))
(wire (pts (xy 260.3500 223.5200) (xy 251.4600 223.5200)) (stroke (width 0) (type default)))
(label "CHG_SAFE_IN" (at 251.4600 223.5200 0) (effects (font (size 1 1)) (justify left bottom)))
(wire (pts (xy 267.9700 218.4400) (xy 267.9700 209.5500)) (stroke (width 0) (type default)))
(label "CUT_SINK_LO" (at 267.9700 209.5500 0) (effects (font (size 1 1)) (justify left bottom)))
(wire (pts (xy 267.9700 228.6000) (xy 267.9700 237.4900)) (stroke (width 0) (type default)))
(label "GND" (at 267.9700 237.4900 0) (effects (font (size 1 1)) (justify left bottom)))
(symbol (lib_id "Device:R") (at 309.8800 223.5200 0) (unit 1) (in_bom yes) (on_board yes) (dnp no) (property "Reference" "R310" (at 314.9600 222.2500 0) (effects (font (size 1.1 1.1)) (justify left))) (property "Value" "100k" (at 314.9600 224.7900 0) (effects (font (size 1.1 1.1)) (justify left))) (property "Footprint" "" (at 309.8800 223.5200 0) (effects (font (size 1 1)) (hide yes))) (pin "1") (pin "2"))
(wire (pts (xy 309.8800 219.7100) (xy 309.8800 210.8200)) (stroke (width 0) (type default)))
(label "CHG_SAFE_IN" (at 309.8800 210.8200 0) (effects (font (size 1 1)) (justify left bottom)))
(wire (pts (xy 309.8800 227.3300) (xy 309.8800 236.2200)) (stroke (width 0) (type default)))
(label "GND" (at 309.8800 236.2200 0) (effects (font (size 1 1)) (justify left bottom)))
(symbol (lib_id "power:PWR_FLAG") (at 25.4000 267.9700 0) (unit 1) (in_bom yes) (on_board yes) (dnp no) (property "Reference" "#FLG0301" (at 30.4800 266.7000 0) (effects (font (size 1.1 1.1)) (hide yes))) (property "Value" "PWR_FLAG" (at 30.4800 269.2400 0) (effects (font (size 1.1 1.1)) (hide yes))) (property "Footprint" "" (at 25.4000 267.9700 0) (effects (font (size 1 1)) (hide yes))) (pin "1"))
(wire (pts (xy 25.4000 267.9700) (xy 25.4000 276.8600)) (stroke (width 0) (type default)))
(label "5V_CV" (at 25.4000 276.8600 0) (effects (font (size 1 1)) (justify left bottom)))
(symbol (lib_id "power:PWR_FLAG") (at 50.8000 267.9700 0) (unit 1) (in_bom yes) (on_board yes) (dnp no) (property "Reference" "#FLG0302" (at 55.8800 266.7000 0) (effects (font (size 1.1 1.1)) (hide yes))) (property "Value" "PWR_FLAG" (at 55.8800 269.2400 0) (effects (font (size 1.1 1.1)) (hide yes))) (property "Footprint" "" (at 50.8000 267.9700 0) (effects (font (size 1 1)) (hide yes))) (pin "1"))
(wire (pts (xy 50.8000 267.9700) (xy 50.8000 276.8600)) (stroke (width 0) (type default)))
(label "5V_OVP" (at 50.8000 276.8600 0) (effects (font (size 1 1)) (justify left bottom)))
(symbol (lib_id "power:PWR_FLAG") (at 76.2000 267.9700 0) (unit 1) (in_bom yes) (on_board yes) (dnp no) (property "Reference" "#FLG0303" (at 81.2800 266.7000 0) (effects (font (size 1.1 1.1)) (hide yes))) (property "Value" "PWR_FLAG" (at 81.2800 269.2400 0) (effects (font (size 1.1 1.1)) (hide yes))) (property "Footprint" "" (at 76.2000 267.9700 0) (effects (font (size 1 1)) (hide yes))) (pin "1"))
(wire (pts (xy 76.2000 267.9700) (xy 76.2000 276.8600)) (stroke (width 0) (type default)))
(label "GND" (at 76.2000 276.8600 0) (effects (font (size 1 1)) (justify left bottom)))
(text "CHG_DIODE_K connects to the cathode of existing D101. Pack must connect on the far side of Q301." (at 20.3200 243.8400 0) (effects (font (size 1.4 1.4)) (justify left)))
(text "CHG_SAFE_IN is a bench interlock input. Fault-latch and fast current limiting remain open." (at 20.3200 250.1900 0) (effects (font (size 1.4 1.4)) (justify left)))
(symbol (lib_id "Connector_Generic:Conn_01x07") (at 363.2200 234.9500 0) (unit 1) (in_bom yes) (on_board yes) (dnp no) (property "Reference" "J301" (at 364.4900 224.7900 0) (effects (font (size 1.1 1.1)) (justify left))) (property "Value" "BENCH INTERFACE" (at 364.4900 227.3300 0) (effects (font (size 1.1 1.1)) (justify left))) (property "Footprint" "" (at 363.2200 234.9500 0) (effects (font (size 1 1)) (hide yes))) (pin "1") (pin "2") (pin "3") (pin "4") (pin "5") (pin "6") (pin "7"))
(wire (pts (xy 358.1400 227.3300) (xy 349.2500 227.3300)) (stroke (width 0) (type default)))
(label "5V_CV" (at 349.2500 227.3300 0) (effects (font (size 1 1)) (justify left bottom)))
(wire (pts (xy 358.1400 229.8700) (xy 349.2500 229.8700)) (stroke (width 0) (type default)))
(label "5V_OVP" (at 349.2500 229.8700 0) (effects (font (size 1 1)) (justify left bottom)))
(wire (pts (xy 358.1400 232.4100) (xy 349.2500 232.4100)) (stroke (width 0) (type default)))
(label "GND" (at 349.2500 232.4100 0) (effects (font (size 1 1)) (justify left bottom)))
(wire (pts (xy 358.1400 234.9500) (xy 349.2500 234.9500)) (stroke (width 0) (type default)))
(label "CHG_FB" (at 349.2500 234.9500 0) (effects (font (size 1 1)) (justify left bottom)))
(wire (pts (xy 358.1400 237.4900) (xy 349.2500 237.4900)) (stroke (width 0) (type default)))
(label "CHG_DIODE_K" (at 349.2500 237.4900 0) (effects (font (size 1 1)) (justify left bottom)))
(wire (pts (xy 358.1400 240.0300) (xy 349.2500 240.0300)) (stroke (width 0) (type default)))
(label "CHG_SAFE_IN" (at 349.2500 240.0300 0) (effects (font (size 1 1)) (justify left bottom)))
(wire (pts (xy 358.1400 242.5700) (xy 349.2500 242.5700)) (stroke (width 0) (type default)))
(label "PACK_4S" (at 349.2500 242.5700 0) (effects (font (size 1 1)) (justify left bottom)))
(sheet_instances (path "" (page "1"))))
